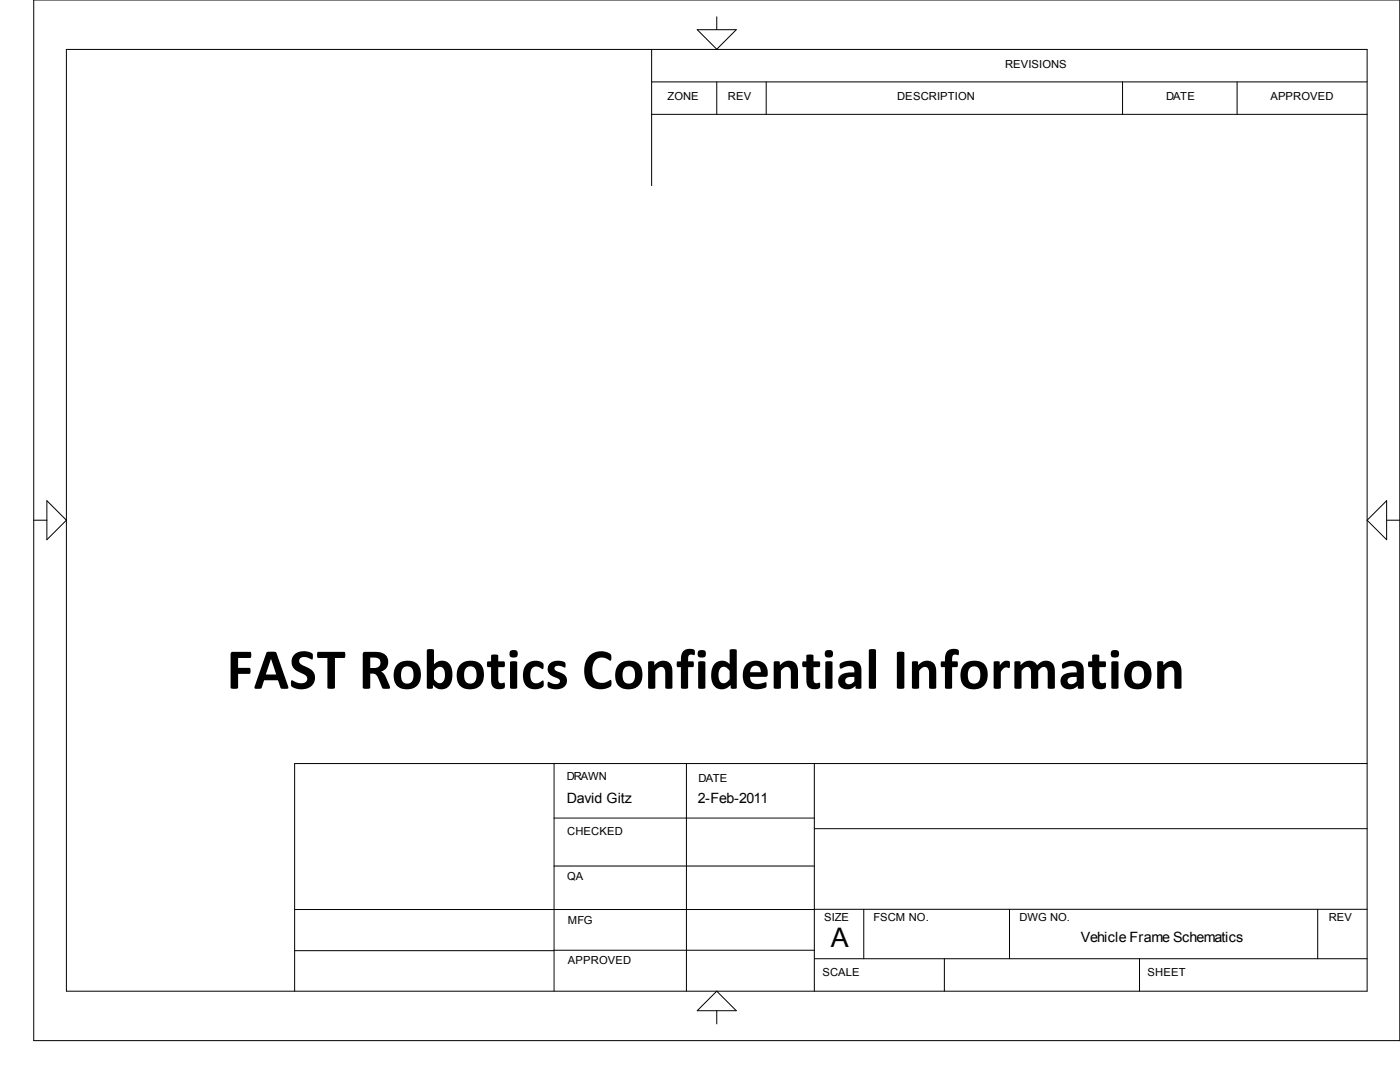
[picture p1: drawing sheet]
<svg xmlns="http://www.w3.org/2000/svg" width="279mm" height="216mm" viewBox="0 0 279 216" stroke-linecap="round" stroke-linejoin="round" font-family="sans-serif">
<g fill="none" stroke="#000" stroke-width=".2">
<path d="M6.7 0h272.7v207.6h-272.7zM13.3 9.9h259.5v187.9h-259.5zM130 16.3h142.8M130 9.9v27.1M139.1 5.9h7.8l-3.9 3.9zM143 3.3v2.6M143 16.3v6.5M152.9 16.3v6.5M224 16.3v6.5M246.9 16.3v6.5M130 22.8h142.8M9.4 99.9l3.9 3.9-3.9 3.9z"/>
<path d="M276.7 99.9v7.8l-3.9-3.9zM6.7 103.8h2.7M276.7 103.8h2.7M110.6 152.4v45.4M137 152.4v45.4M162.5 152.4v45.4M272.8 152.4h-214v45.4M110.6 172.8h51.9M110.6 163.2h51.9M162.5 165.4h110.3M58.8 189.7h51.8M110.6 189.6h51.9"/>
<path d="M162.5 191.3h110.3M172.4 181.4v9.9M188.5 191.3v6.5M201.5 181.4v9.9M227.4 191.3v6.5M263 181.4v9.9M272.8 181.4l-214 .1M139.1 201.7l3.9-3.9 3.9 3.9zM143 201.7v2.6"/>
</g>
<text font-size="11.6" x="45.2" y="137.4">FAST Robotics Confidential Information</text>
<text font-size="5.4" x="165.8" y="189">A</text>
<g font-size="2.8">
<text x="113.1" y="160.3">David Gitz</text>
<text x="139.3" y="160.2">2-Feb-2011</text>
<text x="215.7" y="187.9">Vehicle Frame Schematics</text>
</g>
<g font-size="2.2">
<text x="200.6" y="13.6">REVISIONS</text>
<text x="133.2" y="19.9">ZONE</text>
<text x="145.3" y="19.9">REV</text>
<text x="179.1" y="19.9">DESCRIPTION</text>
<text x="232.7" y="19.9">DATE</text>
<text x="253.5" y="19.9">APPROVED</text>
<text x="113.1" y="155.7">DRAWN</text>
<text x="139.4" y="156">DATE</text>
<text x="113.2" y="166.6">CHECKED</text>
<text x="113.2" y="175.7">QA</text>
<text x="113.3" y="184.4">MFG</text>
<text x="164.5" y="183.8">SIZE</text>
<text x="174.3" y="183.8">FSCM NO.</text>
<text x="203.5" y="183.8">DWG NO.</text>
<text x="265.2" y="183.8">REV</text>
<text x="113.3" y="192.4">APPROVED</text>
<text x="164.1" y="194.8">SCALE</text>
<text x="229" y="194.8">SHEET</text>
</g>
</svg>
